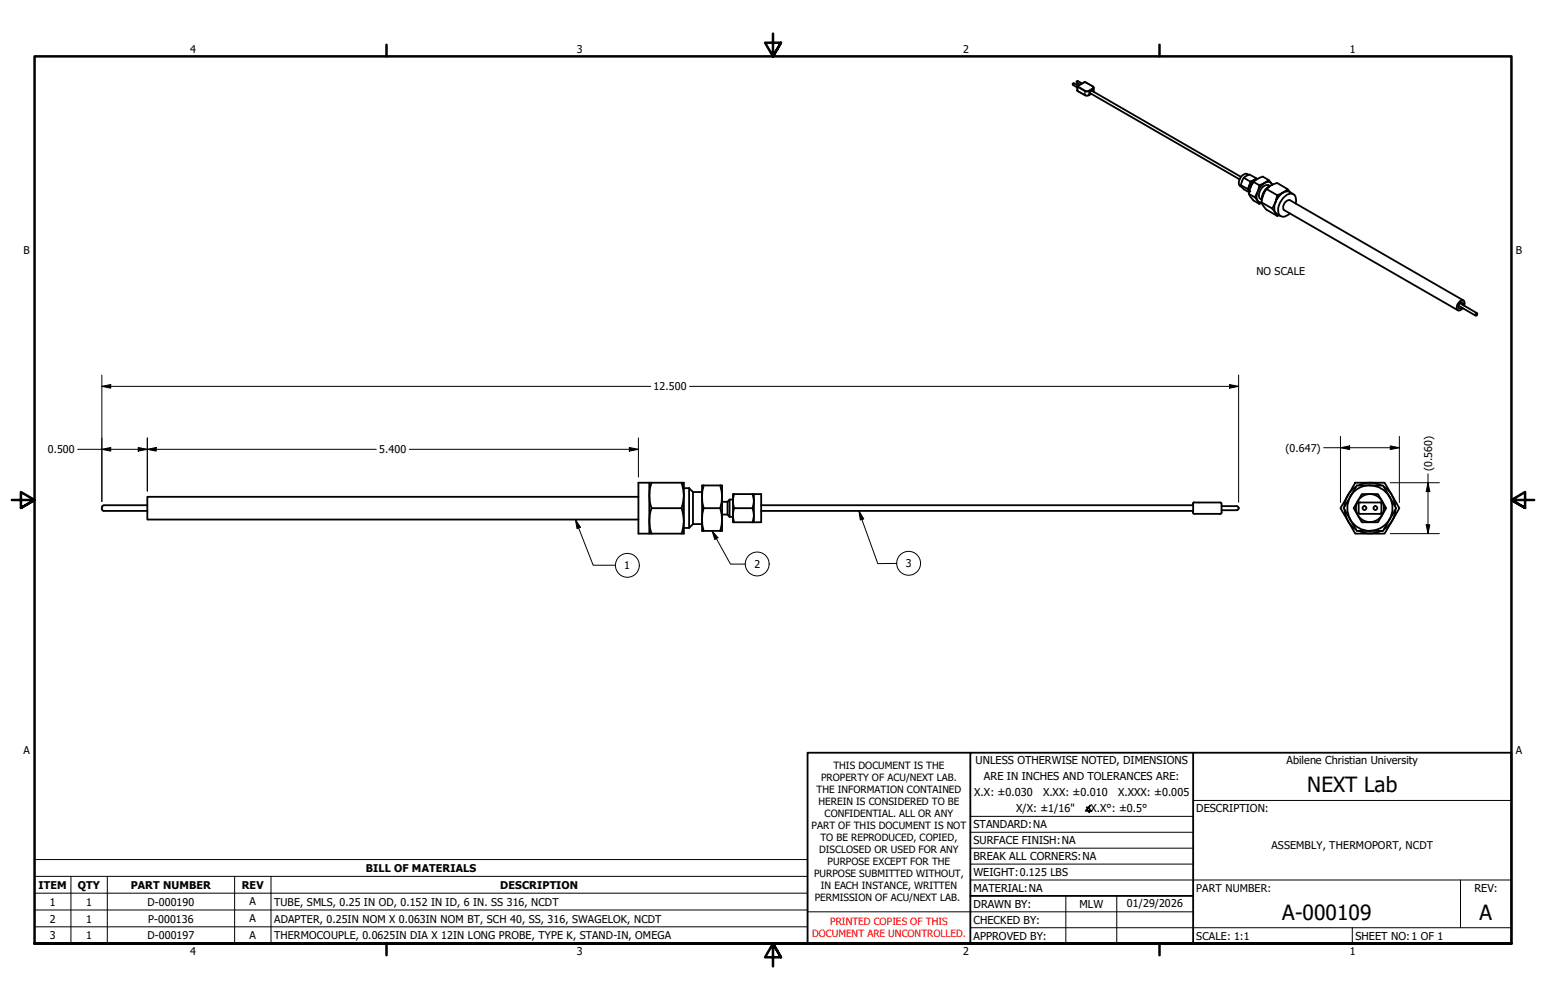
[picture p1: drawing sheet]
<svg xmlns="http://www.w3.org/2000/svg" width="432mm" height="279mm" viewBox="0 0 432 279" stroke-linecap="round" stroke-linejoin="round" font-family="sans-serif">
<!-- layer: Visible (ANSI) -->
<g fill="none" stroke="#000" stroke-width=".51">
<path d="M301.1 23.9l-1.3-.7-.2 .2v.3l1.3 .7M302.2 23.3l-1.3-.7-.2 .2 .1 .4 .8 .4M305.5 25.7l-.1-1.4-2.2-1.3h-.4l-1.9 1.1v1.3l2.1 1.2 .8 .1 1-.5M346.6 49.4l-41.7-24.1-.4 .2v.5l41.7 24.1M346.6 51.8l1.8 1M347.4 49.7l1.8 1M348.7 48.8a1.59 1.59 0 0 0-2.3 1 1.6 1.6 0 0 0 .6 2.6M348.8 54.2l.2 .3a5.8 5.8 0 0 0 2.7 2.5M348.8 54.2l1.7 .9M349.2 50.7l-.5 1.6-.3 .5M349.9 51.2l-.3 .3-.3 .8M350.1 50.8a7.7 7.7 0 0 0-1.3 3.4"/>
<path d="M350.1 50.8l1.6 1M350.8 49.8l-.7 .6-.9 .3M350.9 50.2a2.59 2.59 0 0 0-2 3.3l-.5-.7M351 50l-2-1.2a2.84 2.84 0 0 0-2.3 3.2 4.2 4.2 0 0 0 2.2 1.7M352.3 56.5l1.5 2.1 2.9 1.7M352.3 56.5l3 1.7M352.4 56.7l-.7 .3M353.3 53.1l1.2-.9a4.5 4.5 0 0 0-2 3.3l.1-.9zM353.8 52.8l1.2-1 1.7-.7 2.9 1.7M353.8 52.8l-1 1.7-.5 2M353.8 52.8l2.9 1.7M354.3 50.3l-1.6-1-1.5 .7-1.1 .8"/>
<path d="M354.7 52a1.68 1.68 0 0 0-2.5 .8l-.3 .5a1.71 1.71 0 0 0 .5 2.6M355.2 51.3a1.55 1.55 0 0 0-2.5 .1 4.3 4.3 0 0 0-1.4 4.7l.6 .5h.5M355.2 51.3l-.9-1-1.1 .8-1.5 .7a7.7 7.7 0 0 1-1.2 3.3l1.2 1.9M355.2 51.3l.1 .4M355.2 51.3l.1 .3M360.4 53.8l-.8-1-2 1.4a1.13 1.13 0 0 0-1.1 1.4l-.3 .9a4.1 4.1 0 0 1 3.6-3l1.5 .7M361.9 56.9a1.81 1.81 0 0 0 0-1.9 1.81 1.81 0 0 0-1.8-.8 4.8 4.8 0 0 0-2.8 5.8 1.94 1.94 0 0 0 3-.4M356.7 60.3l-1.4-2.1 .9-1.7-.2 .7a2.33 2.33 0 0 0 1.7 3.2M357.3 60.1l-.6 .2M407.7 84.7l4.7 2.7 .2 .2v.4l-.5 .1-4.7-2.7M408.6 85.2v-.6a.99 .99 0 0 0-1.1 .5 .99 .99 0 0 0 .1 1.1l.6-.3M408.7 83.9l-48.4-28a1.84 1.84 0 0 0-1.6 2.8l48.5 28"/>
<path d="M408.9 85.4a1 1 0 0 0-.5-1.5 1.9 1.9 0 0 0-1.2 2.8 1.26 1.26 0 0 0 1.4-.6M178.3 138.8h-137.2v6.4h137.2M181.4 134.9v14.2h.6M181.4 134.9h9.6v14.2h-9M181.4 134.9h-3.1v14.2h3.1M182 134.9a10.3 10.3 0 0 0 0 7.1 10.3 10.3 0 0 0 0 7.1M190.4 134.9a10.3 10.3 0 0 1 0 7.1M191 136.4h1.5M192.5 136.4v11.1M192.5 136.4l1 1.1M193.5 137.5v8.9M193.5 137.5h2.6"/>
<path d="M196.1 135.6h5.6v12.7h-5.6zM196.5 135.6a11.6 11.6 0 0 0 0 6.4 11.6 11.6 0 0 0 0 6.3M201.2 135.6a10.2 10.2 0 0 1 0 6.4M203.8 139.6v4.8M204.7 139.6h-.9l-.6 .6M205 138a6.3 6.3 0 0 0 0 4M210.2 138h.4v7.9M210.2 138a5.3 5.3 0 0 1 0 4 5.3 5.3 0 0 1 0 3.9M210.2 138h-5.5v7.9h5.5M210.6 138h2v7.9h-2.4M377.1 138.8a6.3 6.3 0 0 0 0 6.3M378.5 134.9h8.2l2.1 3.5 2 3.6-4.1 7.1h-8.2l-4.1-7.1z"/>
<path d="M378.7 136a7.1 7.1 0 0 0-3.2 5.6M379 135.6h7.3l3.7 6.4-3.7 6.3h-7.3l-3.7-6.3zM379.4 135.6a7.1 7.1 0 0 1 6.4 0M380.4 138h4.5l2.3 4-2.3 3.9h-4.5l-2.3-3.9zM382.6 135.6a6.4 6.4 0 0 0-5.5 3.2M382.6 135.6a6.3 6.3 0 0 1 6.3 6.4 6.3 6.3 0 0 1-6.3 6.3M386.5 136l1.3 1 1 1.4M388.8 138.4l.6 1.5 .3 1.7M28.4 142.2l.1 .3 .5 .2M29 141.2l-.5 .3-.1 .7M29 141.2h12.1M29 142.7h12.1"/>
<path d="M182 142h8.4M190.4 142a10.3 10.3 0 0 1 0 7.1M193.5 146.4l-1 1.1h-1.5M193.5 146.4h2.6M196.5 142h4.7M201.2 142a10.2 10.2 0 0 1 0 6.3M201.7 143.8h1.5l.6 .6M201.7 140.2h1.5M203.2 140.2v3.6M203.8 144.4h.9M205 142a6.3 6.3 0 0 0 0 3.9M205 142h5.2"/>
<path d="M212.6 141.2h120.6M212.6 142.7h120.6M333.2 143.2l.3 .4h7.4M333.2 140.7v2.6M333.5 140.3l-.3 .4M333.6 140.4h7.3M340.8 140.4l.3 .3M341.2 140.7v2.6M341.2 141.4h4.2M341.2 142.6h4.2M341.2 143.2l-.4 .4M345.4 141.4l.5 .5v.4l-.5 .3"/>
<path d="M375.6 142.4l.2 1.6 .7 1.5M376.4 145.5l1 1.4 1.3 1M377.1 145.1a6.4 6.4 0 0 0 5.5 3.2M379.4 143.2l.2 .3 .4 .1h5.5l.3-.4M379.4 148.3a7.1 7.1 0 0 0 6.4 0M379.5 140.7v2.6M379.8 140.3l-.4 .4M379.8 140.4h5.7M385.5 140.3l.3 .4v2.6M389.8 142.4a7.1 7.1 0 0 1-3.3 5.5"/>
<circle cx="381.1" cy="142" r=".54"/>
<circle cx="382.6" cy="142" r="3.9"/>
<circle cx="384.1" cy="142" r=".54"/>
</g>
<circle cx="348.9" cy="53.5" r=".25" fill="#000"/>
<!-- layer: Visible Narrow (ANSI) -->
<g fill="none" stroke="#000" stroke-width=".38">
<path d="M300 23.3l-.3 .1v.3M300.9 25.3l2.4 1.4 .9-.2M300.9 24.2l.1 .1M301 24.3l2 1.2v1.1M301 24h.1M301 24.3v1.2M301.1 22.7l-.3 .1v.4M301.1 24.1l-.1 .2M301.1 24v.1M301.1 24.1l2 1.2M302.8 23h.2M303 23h.1"/>
<path d="M303 23l-1.9 1M303.1 23l2.1 1.1M303.1 23h.1M304 25.3l.2 .2M304 25.3h-.9l-.1 .2h1.2M304.2 25.5l1-.6v.7M304.2 26.5l-.1 .1M304.2 25.5v1M304.7 26.2l-.5 .3M305.2 24.1v.8l.3-.4M305.2 24.6l-1.2 .7M305.5 25.6v.1"/>
<path d="M412.4 87.9l.1 .1zM412.4 87.4l-.3 .2v.5"/>
</g>
<!-- layer: Symbol (ANSI) -->
<g fill="none" stroke="#000" stroke-width=".28">
<path d="M160.7 145.2l1.4 2.1-.9 .4zM160.7 145.2l5 12.7h6.2M198.9 148.3l1.6 1.9-.9 .5zM198.9 148.3l5.1 9.3h4.2M239.9 142.7l1.3 2.3-.9 .3zM239.9 142.7l5.3 14.8 5.3-.1M9.7 244.9v-4.7h215.9v4.7M9.7 244.9h215.9v4.7M9.7 244.9v18.8h215.9v-14.1M9.7 249.6h215.9M9.7 254.3h215.9M9.7 259h215.9"/>
<path d="M19.8 244.9v18.8M30 244.9v18.8M65.5 244.9v18.8M75.7 244.9v18.8"/>
<circle cx="175.2" cy="158" r="3.3"/>
<circle cx="211.5" cy="157.6" r="3.3"/>
<circle cx="253.8" cy="157.4" r="3.3"/>
</g>
<!-- layer: Border (ANSI) -->
<path d="M107.9 12.5v3.2M215.9 9.4v6.3l-2.2-3.8h4.4l-2.2 3.8 2.2-3.8M323.8 12.5v3.2M3.3 139.7h6.4l-3.9-2.2v4.4l3.9-2.2-3.9 2.2M428.5 139.7h-6.4l3.9-2.2v4.4l-3.9-2.2 3.9 2.2M9.7 263.7v-248h412.4v248h-412.4h412.4M107.9 263.7v3.2M218.1 267.5l-2.2-3.8 2.2 3.8h-4.4l2.2-3.8v6.3M323.8 263.7v3.2" fill="none" stroke="#000" stroke-width=".7"/>
<!-- layer: Title (ANSI) -->
<path d="M271 228.1h62.2M271 232.5h62.2M271 237h62.2M333.2 223.6h88.9M225.6 254.8h107.6M271 245.9h151.1M271 259.2h151.1M271 241.4h62.2M297.7 250.3v13.4M311.9 250.3v13.4M377.7 259.2v4.5M407.9 245.9v13.3" fill="none" stroke="#000" stroke-width=".28"/>
<path d="M271 210.3h-45.4v53.4h45.4M333.2 210.3h-62.2v53.4h62.2M333.2 210.3h88.9v53.4h-88.9zM271 250.3h62.2" fill="none" stroke="#000" stroke-width=".51"/>
<!-- layer: Symbol (ANSI) -->
<path d="M160.7 145.2l1.4 2.1-.9 .4zM198.9 148.3l1.6 1.9-.9 .5zM239.9 142.7l1.3 2.3-.9 .3z" fill="#000"/>
<!-- layer: Dimension (ANSI) -->
<g fill="none" stroke="#000" stroke-width=".28">
<path d="M28.4 107.9l2.5-.5v1.1zM28.4 107.9h153.3M28.4 104.8v35.3M192.6 107.9h153.3M343.4 107.4l2.5 .5-2.5 .6zM345.9 104.8v35.5M21.7 125.5h83.4M28.4 125.5l2.5-.5v1zM38.6 125l2.5 .5-2.5 .5zM41.1 125.5l2.5-.5v1zM41.1 122.4v14.8M114.3 125.5h64"/>
<path d="M175.8 125l2.5 .5-2.5 .5zM178.3 122.4v10.9M369.7 125.1h21.1M374.4 125.1l2.5-.5v1zM374.4 121.9v18.5M388.3 124.6l2.5 .5-2.5 .5zM388.3 134.9h13.7M390.8 121.9v18.5M398.8 134.9l.6 2.5h-1.1zM398.8 132.4v16.7M388.3 149.1h13.7M398.3 146.6h1.1l-.6 2.5z"/>
</g>
<path d="M28.4 107.9l2.5-.5v1.1zM343.4 107.4l2.5 .5-2.5 .6zM28.4 125.5l2.5-.5v1zM38.6 125l2.5 .5-2.5 .5zM41.1 125.5l2.5-.5v1zM175.8 125l2.5 .5-2.5 .5zM374.4 125.1l2.5-.5v1zM388.3 124.6l2.5 .5-2.5 .5zM398.8 134.9l.6 2.5h-1.1zM398.3 146.6h1.1l-.6 2.5z" fill="#000"/>
<g font-size="5.8">
<text x="365.1" y="221.4">NEXT Lab</text>
<text x="358.1" y="256.9">A-000109</text>
<text x="413.3" y="256.9">A</text>
</g>
<g font-size="3">
<text x="53.1" y="14.7">4</text>
<text x="161.1" y="14.7">3</text>
<text x="269" y="14.7">2</text>
<text x="377" y="14.7">1</text>
<text x="6.6" y="70.9">B</text>
<text x="423.4" y="70.9">B</text>
<text x="350.9" y="77">NO SCALE</text>
<text x="182.6" y="109">12.500</text>
<text x="13.3" y="126.6">0.500</text>
<text x="105.9" y="126.6">5.400</text>
<text x="359" y="126.2">(0.647)</text>
<text x="400" y="131.6" transform="rotate(-90 400 131.6)">(0.560)</text>
<text x="174.4" y="159">1</text>
<text x="210.7" y="158.7">2</text>
<text x="253" y="158.5">3</text>
<text x="6.6" y="210.6">A</text>
<text x="272.5" y="213.4">UNLESS OTHERWISE NOTED, DIMENSIONS</text>
<text x="359.3" y="213.4">Abilene Christian University</text>
<text x="423.4" y="210.6">A</text>
<text x="274.8" y="218.1">ARE IN INCHES AND TOLERANCES ARE:</text>
<text x="272.1" y="222.5">X.X: ±0.030</text>
<text x="283.8" y="226.8">X/X: ±1/16&quot;</text>
<text x="291.3" y="222.5">X.XX: ±0.010</text>
<text x="303" y="226.8">∡X.X°: ±0.5°</text>
<text x="312.3" y="222.5">X.XXX: ±0.005</text>
<text x="334.1" y="226.9">DESCRIPTION:</text>
<text x="271.9" y="231.4">STANDARD:NA</text>
<text x="271.9" y="235.8">SURFACE FINISH:NA</text>
<text x="355.2" y="237.3">ASSEMBLY, THERMOPORT, NCDT</text>
<text x="102.2" y="243.6">BILL OF MATERIALS</text>
<text x="271.9" y="244.7">WEIGHT:0.125 LBS</text>
<text x="271.9" y="240.3">BREAK ALL CORNERS:NA</text>
<text x="10.8" y="248.3">ITEM</text>
<text x="21.7" y="248.3">QTY</text>
<text x="36.5" y="248.3">PART NUMBER</text>
<text x="67.5" y="248.3">REV</text>
<text x="139.7" y="248.3">DESCRIPTION</text>
<text x="271.9" y="249.2">MATERIAL:NA</text>
<text x="334.1" y="249.2">PART NUMBER:</text>
<text x="411.8" y="249.2">REV:</text>
<text x="13.9" y="253">1</text>
<text x="13.9" y="257.7">2</text>
<text x="24.1" y="253">1</text>
<text x="24.1" y="257.7">1</text>
<text x="41.2" y="253">D-000190</text>
<text x="41.4" y="257.7">P-000136</text>
<text x="69.7" y="253">A</text>
<text x="69.7" y="257.7">A</text>
<text x="76.6" y="253">TUBE, SMLS, 0.25 IN OD, 0.152 IN ID, 6 IN. SS 316, NCDT</text>
<text x="76.6" y="257.7">ADAPTER, 0.25IN NOM X 0.063IN NOM BT, SCH 40, SS, 316, SWAGELOK, NCDT</text>
<text x="271.9" y="253.6">DRAWN BY:</text>
<text x="301.5" y="253.6">MLW</text>
<text x="314.8" y="253.4">01/29/2026</text>
<text x="13.9" y="262.4">3</text>
<text x="24.1" y="262.4">1</text>
<text x="41.2" y="262.4">D-000197</text>
<text x="69.7" y="262.4">A</text>
<text x="76.6" y="262.4">THERMOCOUPLE, 0.0625IN DIA X 12IN LONG PROBE, TYPE K, STAND-IN, OMEGA</text>
<text x="271.9" y="262.5">APPROVED BY:</text>
<text x="271.9" y="258.1">CHECKED BY:</text>
<text x="334.1" y="262.5">SCALE: 1:1</text>
<text x="378.6" y="262.5">SHEET NO:1 OF 1</text>
<text x="53.1" y="266.9">4</text>
<text x="161.1" y="266.9">3</text>
<text x="269" y="266.9">2</text>
<text x="377" y="266.9">1</text>
</g>
<g font-size="2.8">
<text x="232.8" y="214.9">THIS DOCUMENT IS THE</text>
<text x="228" y="221.6">THE INFORMATION CONTAINED</text>
<text x="229.4" y="218.3">PROPERTY OF ACU/NEXT LAB.</text>
<text x="228.6" y="225">HEREIN IS CONSIDERED TO BE</text>
<text x="226.7" y="231.7">PART OF THIS DOCUMENT IS NOT</text>
<text x="230.3" y="228.3">CONFIDENTIAL. ALL OR ANY</text>
<text x="228.8" y="238.4">DISCLOSED OR USED FOR ANY</text>
<text x="229.2" y="235">TO BE REPRODUCED, COPIED,</text>
<text x="227.4" y="245">PURPOSE SUBMITTED WITHOUT,</text>
<text x="231.1" y="241.7">PURPOSE EXCEPT FOR THE</text>
<text x="227.6" y="251.8">PERMISSION OF ACU/NEXT LAB.</text>
<text x="229.2" y="248.4">IN EACH INSTANCE, WRITTEN</text>
</g>
<g font-size="2.8" fill="#f00">
<text x="226.8" y="261.9">DOCUMENT ARE UNCONTROLLED.</text>
<text x="231.9" y="258.6">PRINTED COPIES OF THIS</text>
</g>
</svg>
